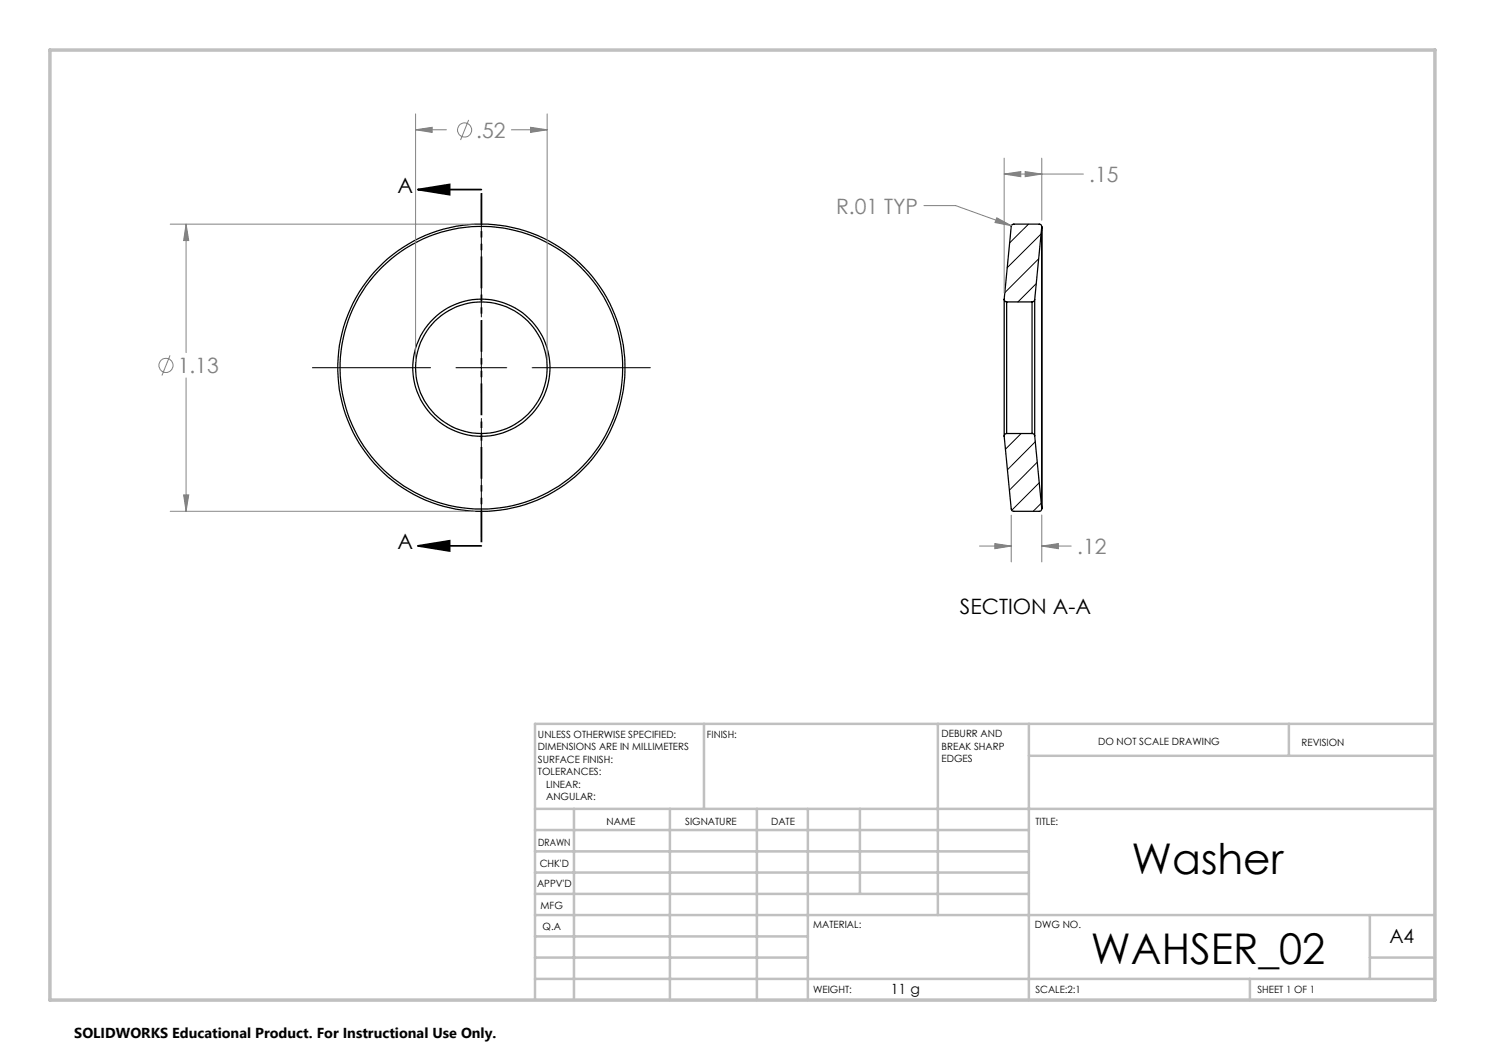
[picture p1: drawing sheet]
<svg xmlns="http://www.w3.org/2000/svg" width="297mm" height="210mm" viewBox="0 0 297 210" stroke-linecap="round" stroke-linejoin="round" font-family="sans-serif">
<g fill="none" stroke="#000" stroke-width=".25">
<path d="M200.8 59.9v27.3M206.9 59.9l-.2 .4-.3 .1M206.9 59.9v27.3M208.4 45.3v56.5M208.4 45.4a.49 .49 0 0 0-.5-.6h-5.1a.48 .48 0 0 0-.6 .5l-1.4 14.5 .1 .3 .4 .3M208.4 45.4v56.3M208.4 45.4l-1.5 14.5M201.3 60.4v26.3M201.3 60.4h5.1M206.4 60.4v26.3M201.3 86.7l-.4 .3-.1 .3 1.4 14.5a.48 .48 0 0 0 .6 .5h5.1a.49 .49 0 0 0 .5-.6M201.3 86.7h5.1"/>
<path d="M206.4 86.7l.3 .1 .2 .4M206.9 87.2l1.5 14.5"/>
<circle cx="96.3" cy="73.5" r="13.7"/>
<circle cx="96.3" cy="73.5" r="28.3"/>
<circle cx="96.3" cy="73.6" r="13.2"/>
<circle cx="96.3" cy="73.5" r="28.7"/>
</g>
<g fill="none" stroke="#000" stroke-width=".2">
<path d="M96.3 39.7v23.7M205.7 44.8l-3.8 3.8M207.2 56.8l-3.6 3.6M207.7 51.8l-6.7 6.7M208.2 46.8l-6.8 6.7M62.5 73.5h23.6M91.2 73.5h10.2M96.3 68.5v10.1M106.4 73.5h23.7M96.3 83.7v23.6M204.2 86.7l-3.1 3.1M207 88.4l-5.5 5.5"/>
<path d="M207.4 92.5l-5.5 5.5M207.9 96.5l-5.5 5.6M208.2 100.6l-1.6 1.7"/>
</g>
<g fill="none" stroke="#808080" stroke-width=".2">
<path d="M83.1 26l3.3-.5v1zM83.1 22.8v49.5M83.1 26h6.2M93.7 24l-1.6 4M102.3 26h7.1M106.1 25.5l3.3 .5-3.3 .5zM109.4 22.8v49.5M200.8 34.8l3.4-.5v1zM200.8 31.6v27M200.8 34.8h15.9M205 34.3l3.4 .5-3.4 .5zM208.4 31.6v12.5"/>
<path d="M34 44.8h61M37.2 44.8l.5 3.3h-1zM37.2 44.8v25.7M184.8 41.1h6.3l11.2 4M199.4 43.6l2.9 1.5-3.3-.6zM34 71.1l-1.6 4M37.2 75.6v26.7M36.7 99h1l-.5 3.3zM34 102.3h61M195.9 109.2h6.3M199 108.7l3.2 .5-3.2 .5zM202.2 103v9.4"/>
<path d="M208.4 109.2l3.3-.5v1zM208.4 103v9.4M208.4 109.2h5.8"/>
<circle cx="92.9" cy="26" r="1.41"/>
<circle cx="33.2" cy="73.1" r="1.42"/>
</g>
<path d="M83.6 37.9l6.3-1v2zM83.6 37.9h12.7M83.6 109.2l6.3-1v2zM83.6 109.2h12.7" fill="none" stroke="#000" stroke-width=".35"/>
<path d="M96.3 37.9v71.3" fill="none" stroke="#000" stroke-width=".35" stroke-dasharray="6.3 1.3 1.3 1.3 1.3 1.3" stroke-dashoffset="-.7" stroke-linecap="butt"/>
<g fill="none" stroke="#c0c0c0" stroke-width=".5">
<path d="M140.8 144.8v17M187.6 144.8v38.2M205.8 144.8v55.2M205.8 151.2h81.2M257.8 144.8v6.4M287 144.8h-180v55.2M107 161.8h180M107 178.8h98.8M107 174.5h98.8M107 170.3h98.8M107 166h98.8M114.8 161.8v38.2"/>
<path d="M134 161.8v38.2M151.4 161.8v38.2M161.6 161.8v38.2M172 161.8v17M107 195.8h180M107 191.5h54.6M107 187.3h54.6M107 183h180M250 195.8v4.2M274 191.5h13M274 183v12.8"/>
</g>
<path d="M10 10h277v190h-277z" fill="none" stroke="#c0c0c0" stroke-width=".7"/>
<path d="M83.6 37.9l6.3-1v2zM83.6 109.2l6.3-1v2z" fill="#000"/>
<path d="M37.2 44.8l.5 3.3h-1zM36.7 99h1l-.5 3.3zM83.1 26l3.3-.5v1zM106.1 25.5l3.3 .5-3.3 .5zM205 34.3l3.4 .5-3.4 .5zM200.8 34.8l3.4-.5v1zM208.4 109.2l3.3-.5v1zM199 108.7l3.2 .5-3.2 .5zM199.4 43.6l-.4 .9 3.3 .6z" fill="#808080"/>
<g font-size="8.5">
<text x="226.3" y="174.8">Washer</text>
<text x="218.2" y="192.7">WAHSER_02</text>
</g>
<g font-size="4.2" fill="#808080">
<text x="95.3" y="27.5">.52</text>
<text x="217.9" y="36.4">.15</text>
<text x="167.2" y="42.7">R.01 TYP</text>
<text x="35.5" y="74.6">1.13</text>
<text x="215.4" y="110.8">.12</text>
</g>
<g font-size="4.2">
<text x="79.5" y="38.6">A</text>
<text x="79.5" y="109.9">A</text>
<text x="192" y="122.8">SECTION A-A</text>
</g>
<text font-size="3.9" x="277.9" y="188.5">A4</text>
<text font-size="2.9" x="14.9" y="207.6">SOLIDWORKS Educational Product. For Instructional Use Only.</text>
<text font-size="2.8" x="178.2" y="198.8">11 g</text>
<g font-size="2">
<text x="107.6" y="147.6">UNLESS OTHERWISE SPECIFIED:</text>
<text x="141.4" y="147.6">FINISH:</text>
<text x="188.3" y="147.5">DEBURR AND</text>
<text x="188.3" y="150">BREAK SHARP</text>
<text x="219.6" y="149">DO NOT SCALE DRAWING</text>
<text x="260.3" y="149.2">REVISION</text>
<text x="107.6" y="150.1">DIMENSIONS ARE IN MILLIMETERS</text>
<text x="107.6" y="152.6">SURFACE FINISH:</text>
<text x="107.6" y="155.1">TOLERANCES:</text>
<text x="188.3" y="152.5">EDGES</text>
<text x="109.2" y="157.6">LINEAR:</text>
<text x="109.2" y="160.1">ANGULAR:</text>
<text x="121.3" y="165">NAME</text>
<text x="137" y="164.9">SIGNATURE</text>
<text x="154.2" y="164.9">DATE</text>
<text x="207.1" y="164.9">TITLE:</text>
<text x="107.6" y="169.1">DRAWN</text>
<text x="107.9" y="173.3">CHK'D</text>
<text x="107.4" y="177.4">APPV'D</text>
<text x="108.1" y="181.8">MFG</text>
<text x="108.5" y="186">Q.A</text>
<text x="162.6" y="185.5">MATERIAL:</text>
<text x="207" y="185.5">DWG NO.</text>
<text x="162.6" y="198.5">WEIGHT:</text>
<text x="207.1" y="198.6">SCALE:2:1</text>
<text x="251.5" y="198.6">SHEET 1 OF 1</text>
</g>
</svg>
